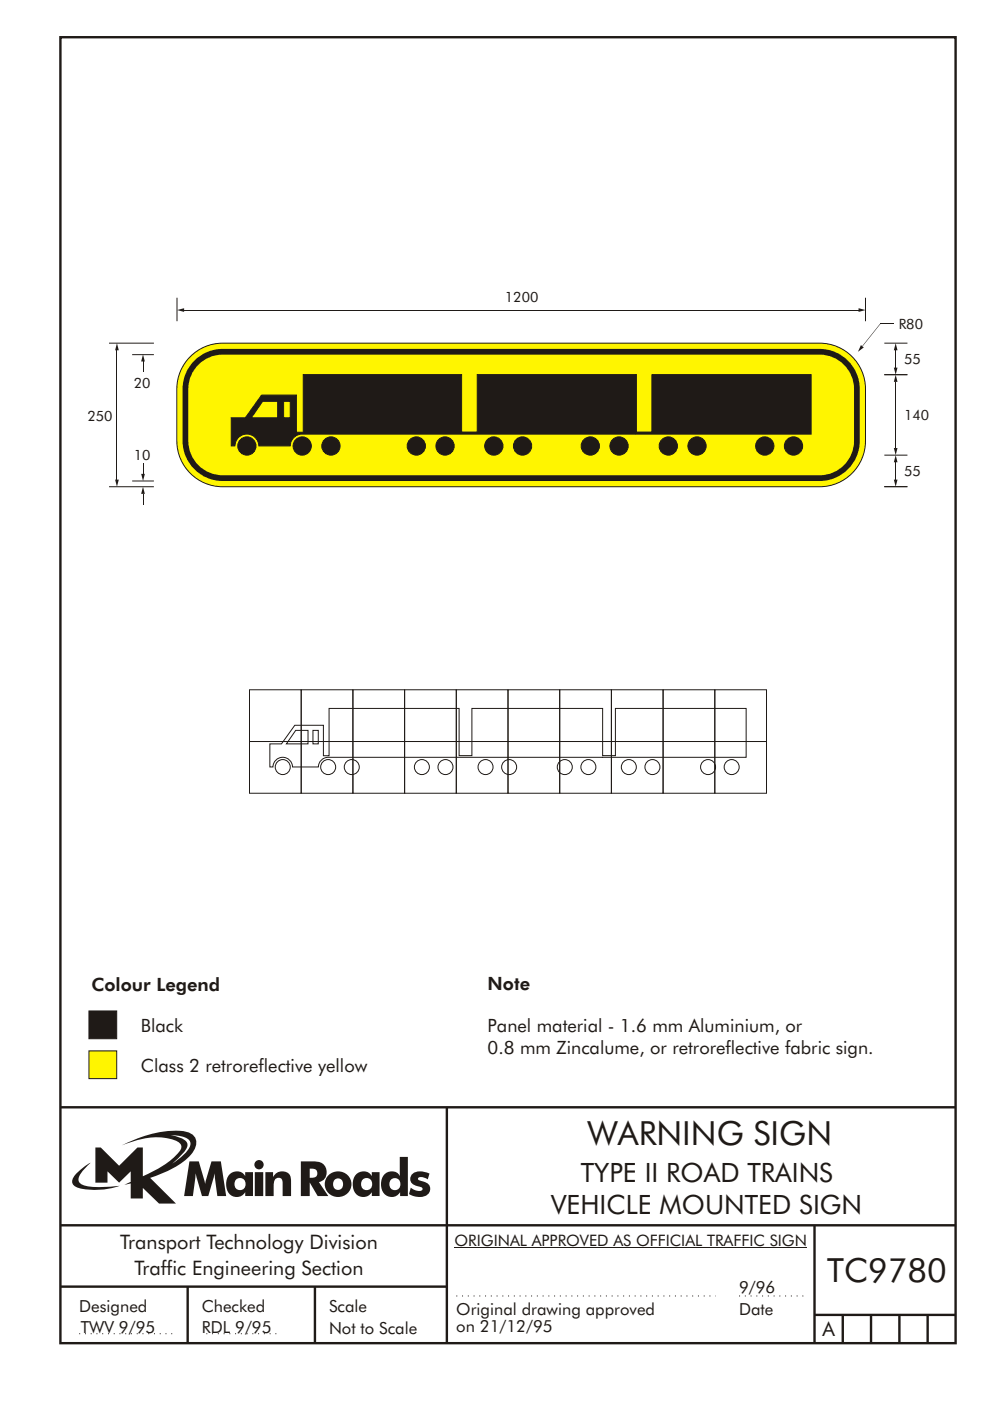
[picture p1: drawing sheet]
<svg xmlns="http://www.w3.org/2000/svg" width="210mm" height="297mm" viewBox="0 0 210 297" stroke-linecap="round" stroke-linejoin="round" font-family="sans-serif">
<path d="M12.8 7.9h189.9v276.9h-189.9z" fill="none" stroke="#1f1a17" stroke-width=".51"/>
<path d="M18.9 214.3h5.9v5.9h-5.9z" fill-rule="evenodd" fill="#1f1a17" stroke="#1f1a17" stroke-width=".21"/>
<path d="M18.9 222.8h5.9v5.9h-5.9z" fill-rule="evenodd" fill="#fff500" stroke="#1f1a17" stroke-width=".21"/>
<path d="M37.6 65.7l1.5-.4v.8l-1.5-.4 1.5-.4z" fill-rule="evenodd" fill="#1f1a17"/>
<path d="M39.1 65.7h143" fill="none" stroke="#1f1a17" stroke-width=".21"/>
<path d="M182.2 65.3l1.5 .4-1.5 .4v-.8l1.5 .4z" fill-rule="evenodd" fill="#1f1a17"/>
<path d="M40.8 75.2a9.7 9.7 0 0 1 6.4-2.4h126.7a9.7 9.7 0 0 1 9.7 9.7v11a9.7 9.7 0 0 1-9.7 9.7h-126.7a9.7 9.7 0 0 1-9.7-9.7v-11a9.7 9.7 0 0 1 3.3-7.3z" fill-rule="evenodd" fill="#fff500" stroke="#1f1a17" stroke-width=".21"/>
<path d="M41.2 76.5a8.5 8.5 0 0 1 6-2.5h126.7a8.5 8.5 0 0 1 8.5 8.5v11a8.5 8.5 0 0 1-8.5 8.5h-126.7a8.5 8.5 0 0 1-8.5-8.5v-11a8.5 8.5 0 0 1 2.5-6z" fill-rule="evenodd" fill="#1f1a17"/>
<path d="M42.5 77a7.2 7.2 0 0 1 4.7-1.8h126.7a7.3 7.3 0 0 1 7.3 7.3v11a7.3 7.3 0 0 1-7.3 7.3h-126.7a7.3 7.3 0 0 1-7.2-7.3v-11a7.3 7.3 0 0 1 2.5-5.5z" fill-rule="evenodd" fill="#fff500"/>
<path d="M49.1 88.6v5.9h.8a2.53 2.53 0 0 1 2.5-2.5 2.53 2.53 0 0 1 2.5 2.5h6.7a2.52 2.52 0 0 1 2.5-2.5h108v-12.6h-33.8v12.2h-3.3v-12.2h-33.8v12.2h-3.3v-12.2h-33.6l.1 12.2h-1.5v-7.8h-7.4l-3.4 4.8zM60.2 85.1h1.4v3.5h-1.4zM55.7 85.1l-2.4 3.5h5.6v-3.5zM129.4 94.6a1.95 1.95 0 0 0 3.9 0 1.95 1.95 0 0 0-3.9 0zM166.4 94.6a1.95 1.95 0 0 0 3.9 0 1.95 1.95 0 0 0-3.9 0zM108.9 94.6a1.95 1.95 0 0 0 3.9 0 1.95 1.95 0 0 0-3.9 0zM145.9 94.6a1.95 1.95 0 0 0 3.9 0 1.95 1.95 0 0 0-3.9 0zM92.5 94.6a1.95 1.95 0 0 0 3.9 0 1.95 1.95 0 0 0-3.9 0zM68.3 94.6a1.95 1.95 0 0 0 3.9 0 1.95 1.95 0 0 0-3.9 0zM123.3 94.6a1.95 1.95 0 0 0 3.9 0 1.95 1.95 0 0 0-3.9 0zM160.3 94.6a1.95 1.95 0 0 0 3.9 0 1.95 1.95 0 0 0-3.9 0zM102.8 94.6a1.95 1.95 0 0 0 3.9 0 1.95 1.95 0 0 0-3.9 0zM139.8 94.6a1.95 1.95 0 0 0 3.9 0 1.95 1.95 0 0 0-3.9 0zM86.4 94.6a1.95 1.95 0 0 0 3.9 0 1.95 1.95 0 0 0-3.9 0zM62.2 94.6a1.95 1.95 0 0 0 3.9 0 1.95 1.95 0 0 0-3.9 0zM50.4 94.6a1.95 1.95 0 0 0 3.9 0 1.95 1.95 0 0 0-3.9 0z" fill-rule="evenodd" fill="#1f1a17" stroke="#1f1a17" stroke-width=".21"/>
<path d="M37.6 63.1v5M183.6 63.1v5" fill="none" stroke="#1f1a17" stroke-width=".21"/>
<path d="M182.7 73.2l.6 .5-1.3 .9z" fill-rule="evenodd" fill="#1f1a17"/>
<path d="M186.8 68.5l-3.8 4.9z" fill="#1f1a17"/>
<path d="M186.8 68.6h2.9" fill="none" stroke="#1f1a17" stroke-width=".21"/>
<path d="M190 96.5l.4 1.5h-.8l.4-1.5 .4 1.5z" fill-rule="evenodd" fill="#1f1a17"/>
<path d="M190 98v3.7" fill="none" stroke="#1f1a17" stroke-width=".21"/>
<g fill="#1f1a17">
<path d="M189.6 101.7h.8l-.4 1.5 .4-1.5-.4 1.5z" fill-rule="evenodd"/>
<path d="M190 72.8l.4 1.5h-.8l.4-1.5 .4 1.5z" fill-rule="evenodd"/>
</g>
<path d="M190 74.3v3.6" fill="none" stroke="#1f1a17" stroke-width=".21"/>
<g fill="#1f1a17">
<path d="M189.6 77.9h.8l-.4 1.6 .4-1.6-.4 1.6z" fill-rule="evenodd"/>
<path d="M190 79.5l.4 1.5h-.8l.4-1.5 .4 1.5z" fill-rule="evenodd"/>
</g>
<path d="M190 81v14" fill="none" stroke="#1f1a17" stroke-width=".21"/>
<path d="M189.6 95h.8l-.4 1.5 .4-1.5-.4 1.5z" fill-rule="evenodd" fill="#1f1a17"/>
<path d="M23.1 72.8h9.6M28 75.2h4.7M187.6 79.4h4.9M187.6 72.8h4.9M30.3 98.2v2.2M187.6 96.5h4.9M23.1 103.2h9.6M28 102h4.7M187.6 103.2h4.9" fill="none" stroke="#1f1a17" stroke-width=".21"/>
<path d="M30 100.5h.7l-.4 1.5 .4-1.5-.4 1.5z" fill-rule="evenodd" fill="#1f1a17"/>
<path d="M30.3 104.7v2.3" fill="none" stroke="#1f1a17" stroke-width=".21"/>
<path d="M30.3 103.2l.4 1.5h-.8z" fill-rule="evenodd" fill="#1f1a17"/>
<path d="M30.3 76.7v2.2" fill="none" stroke="#1f1a17" stroke-width=".21"/>
<g fill="#1f1a17">
<path d="M30.3 75.1l.4 1.5h-.8z" fill-rule="evenodd"/>
<path d="M24.8 72.8l.4 1.5h-.8l.4-1.5 .4 1.5z" fill-rule="evenodd"/>
</g>
<path d="M24.8 74.3v27.4" fill="none" stroke="#1f1a17" stroke-width=".21"/>
<path d="M24.4 101.7h.8l-.4 1.5 .4-1.5-.4 1.5z" fill-rule="evenodd" fill="#1f1a17"/>
<g fill="none" stroke="#1f1a17" stroke-width=".21">
<path d="M52.9 146.2h11v11h-11zM52.9 157.2h11v11h-11zM57.3 157.7h2.4l2.8-3.9h6.1v6.4h1.2v-10h27.6v10h2.7v-10h27.8v10h2.7v-10h27.7v10.4h-88.7a2.07 2.07 0 0 0-2 2h-5.5a2.08 2.08 0 0 0-2.1-2 2.08 2.08 0 0 0-2.1 2h-.6zM62.7 154.9h2.7v2.8h-4.6zM63.9 146.2h11v11h-11zM63.9 157.2h11v11h-11zM66.4 154.9h1.1v2.8h-1.1zM74.9 146.2h10.9v11h-10.9zM74.9 157.2h10.9v11h-10.9zM85.8 146.2h11v11h-11zM85.8 157.2h11v11h-11zM96.8 146.2h11v11h-11z"/>
<path d="M96.8 157.2h11v11h-11zM107.8 146.2h10.9v11h-10.9zM107.8 157.2h10.9v11h-10.9zM118.7 146.2h11v11h-11zM118.7 157.2h11v11h-11zM129.7 146.2h11v11h-11zM129.7 157.2h11v11h-11zM140.7 146.2h11v11h-11zM140.7 157.2h11v11h-11zM151.7 146.2h10.9v11h-10.9zM151.7 157.2h10.9v11h-10.9z"/>
<circle cx="60" cy="162.6" r="1.59"/>
<circle cx="69.6" cy="162.6" r="1.59"/>
<circle cx="74.6" cy="162.6" r="1.59"/>
<circle cx="89.5" cy="162.6" r="1.59"/>
<circle cx="94.5" cy="162.6" r="1.59"/>
<circle cx="103" cy="162.6" r="1.59"/>
<circle cx="108" cy="162.6" r="1.59"/>
<circle cx="119.8" cy="162.6" r="1.59"/>
<circle cx="124.8" cy="162.6" r="1.59"/>
<circle cx="133.4" cy="162.6" r="1.59"/>
<circle cx="138.4" cy="162.6" r="1.59"/>
<circle cx="150.2" cy="162.6" r="1.59"/>
<circle cx="155.2" cy="162.6" r="1.59"/>
</g>
<path d="M12.8 234.8h189.9M94.8 234.7v50.1M12.8 259.8h190.1M172.8 259.8v25M12.8 272.8h82M39.8 272.8v12M66.8 272.8v12M172.8 278.8h30M178.8 278.8v6M184.8 278.8v6M190.8 278.8v6M196.8 278.8v6" fill="none" stroke="#1f1a17" stroke-width=".51"/>
<path d="M96.8 274.8h55M156.8 274.8h14M16.8 282.8h20.3M43.8 282.8h15" fill="none" stroke="#1f1a17" stroke-width=".21" stroke-dasharray=".2 1" stroke-linecap="butt"/>
<path d="M36.2 240.6a5.8 5.8 0 0 1 3.9 1.1 1.58 1.58 0 0 1-.2 2.1l-1.1 1.2-2.3 1.7 .9-.8a6.5 6.5 0 0 0 2.4-3.2 2.43 2.43 0 0 0-2.2-1.7zM20.2 243.3v7.4h2.6v-2.3l2.5 2.3 2.4-2.3v2.2l-1.3 .6 1.3-.3v3.2h2.6v-2.2l3.4 3.3h3.6l-5.4-5.5a20.1 20.1 0 0 0 8.6-4.9 3.1 3.1 0 0 0 .8-3.8 3.8 3.8 0 0 0-3.1-1.2 25.1 25.1 0 0 0-12.4 3.1 16.1 16.1 0 0 1 11.2-1.2 1.56 1.56 0 0 1 1.4 1.9 17.9 17.9 0 0 1-8.1 5.8v-6.1h-1.1l-3.9 3.9-3.9-3.9zM16.3 248.7a1.82 1.82 0 0 0-.6 2.6 9.9 9.9 0 0 0 5.8 .9l1.9-.2 2-.6a22.2 22.2 0 0 1-7.7-.1 1.33 1.33 0 0 1-.7-2.2l.9-1.2 1.3-1.4-1.4 .9zM65.7 247.8a1.13 1.13 0 0 1 1.2 .1 1.13 1.13 0 0 1 .4 1.2 1.26 1.26 0 0 1-1.6 .6zM63.8 246.2v7.4h1.9v-2.9l1.7 2.9h2.3l-2-3a2.25 2.25 0 0 0 1.5-2.7 2.25 2.25 0 0 0-2.6-1.7zM69 251.1a2.8 2.8 0 0 0 5.6 0 2.8 2.8 0 0 0-5.6 0zM71.1 250.1a1.15 1.15 0 0 1 1.7 1 1.15 1.15 0 0 1-1.7 1 1.46 1.46 0 0 1 0-2zM75.7 248.9a3.2 3.2 0 0 0 .3 4.6 2.13 2.13 0 0 0 2.9-.7v.8h1.6v-5.1h-1.6v.9a2.07 2.07 0 0 0-3.2-.5zM77.1 250a1.23 1.23 0 0 1 1.6 .3 1.23 1.23 0 0 1-.2 1.7 1.23 1.23 0 0 1-1.7-.2 1.55 1.55 0 0 1 .3-1.8zM84.8 245.3l.1 4.1a2.16 2.16 0 0 0-2.4-1 2.16 2.16 0 0 0-1.6 2 2.52 2.52 0 0 0 2.7 3.3 2.11 2.11 0 0 0 1.3-.9v.8h1.6v-8.3zM83.1 250a1.24 1.24 0 0 1 1.8 1.1 1.24 1.24 0 0 1-1.8 1 1.47 1.47 0 0 1 0-2.1zM87.6 248.8a1.52 1.52 0 0 0-.5 1.7 1.52 1.52 0 0 0 1.5 1 .82 .82 0 0 1 1 .8 2.07 2.07 0 0 1-2.4-.5l-.4 1.4a3.8 3.8 0 0 0 3.9 .1 1.56 1.56 0 0 0 .5-1.7 1.56 1.56 0 0 0-1.4-1.1 1.25 1.25 0 0 1-1.1-.6 1.21 1.21 0 0 1 1.7-.1l.4 .3 .3-1.3a3.7 3.7 0 0 0-3.5 0zM40.2 246.2l-1.1 7.4h1.8l.6-4.8 1.4 4.8h1.3l1.3-4.8 .6 4.8h1.9l-1.1-7.4h-2l-1.4 4.8-1.3-4.8zM48.8 248.9a3.2 3.2 0 0 0 .4 4.6 2.13 2.13 0 0 0 2.8-.7v.8h1.7v-5.1h-1.7v.9a2.07 2.07 0 0 0-3.2-.5zM50.2 250a1.23 1.23 0 0 1 1.7 .3 1.23 1.23 0 0 1-.3 1.7 1.23 1.23 0 0 1-1.6-.2 1.55 1.55 0 0 1 .2-1.8zM54.1 248.5v5.1h1.7v-5.1zM54 246.9a.99 .99 0 0 0 1.9 0 .99 .99 0 0 0-1.9 0zM56.3 248.5v5.1h1.8a5.4 5.4 0 0 1 .3-3.6 .91 .91 0 0 1 1.1-.2 .91 .91 0 0 1 .5 1.1v2.7h1.8v-2.9a2 2 0 0 0-1.4-2.3 2 2 0 0 0-2.5 1.1v-1z" fill-rule="evenodd" fill="#1f1a17"/>
<path d="M96.4 264.5h74.8" fill="none" stroke="#1f1a17" stroke-width=".21"/>
<g font-size="7.1" fill="#1f1a17">
<text x="124.7" y="242.9">WARNING SIGN</text>
<text x="175.5" y="271.8">TC9780</text>
</g>
<g font-size="5.6" fill="#1f1a17">
<text x="123.2" y="250.6">TYPE II ROAD TRAINS</text>
<text x="116.9" y="257.4">VEHICLE MOUNTED SIGN</text>
</g>
<g font-size="4.2" fill="#1f1a17">
<text x="25.5" y="264.8">Transport Technology Division</text>
<text x="28.5" y="270.4">Traffic Engineering Section</text>
<text x="174.5" y="283.4">A</text>
</g>
<g font-size="3.9" fill="#1f1a17">
<text x="103.5" y="209.9">Note</text>
<text x="19.4" y="210">Colour Legend</text>
<text x="29.9" y="218.7">Black</text>
<text x="103.5" y="218.7">Panel material - 1.6 mm Aluminium, or</text>
<text x="29.9" y="227.2">Class 2 retroreflective yellow</text>
<text x="103.5" y="223.4">0.8 mm Zincalume, or retroreflective fabric sign.</text>
</g>
<g font-size="3.5" fill="#1f1a17">
<text x="156.8" y="274">9/96</text>
<text x="16.8" y="278.2">Designed</text>
<text x="42.8" y="278.2">Checked</text>
<text x="69.8" y="278.2">Scale</text>
<text x="96.8" y="278.8">Original drawing approved</text>
<text x="156.8" y="278.8">Date</text>
<text x="17.1" y="282.6">TWV 9/95</text>
<text x="42.8" y="282.6">RDL 9/95</text>
<text x="69.8" y="282.8">Not to Scale</text>
<text x="96.8" y="282.5">on 21/12/95</text>
</g>
<text font-size="3.4" fill="#1f1a17" x="96.4" y="264.1">ORIGINAL APPROVED AS OFFICIAL TRAFFIC SIGN</text>
<g font-size="3" fill="#1f1a17">
<text x="107.1" y="64.1">1200</text>
<text x="190.7" y="69.7">R80</text>
<text x="191.8" y="77.1">55</text>
<text x="28.4" y="82.4">20</text>
<text x="18.5" y="89.2">250</text>
<text x="191.8" y="89">140</text>
<text x="28.4" y="97.5">10</text>
<text x="191.8" y="100.9">55</text>
</g>
</svg>
